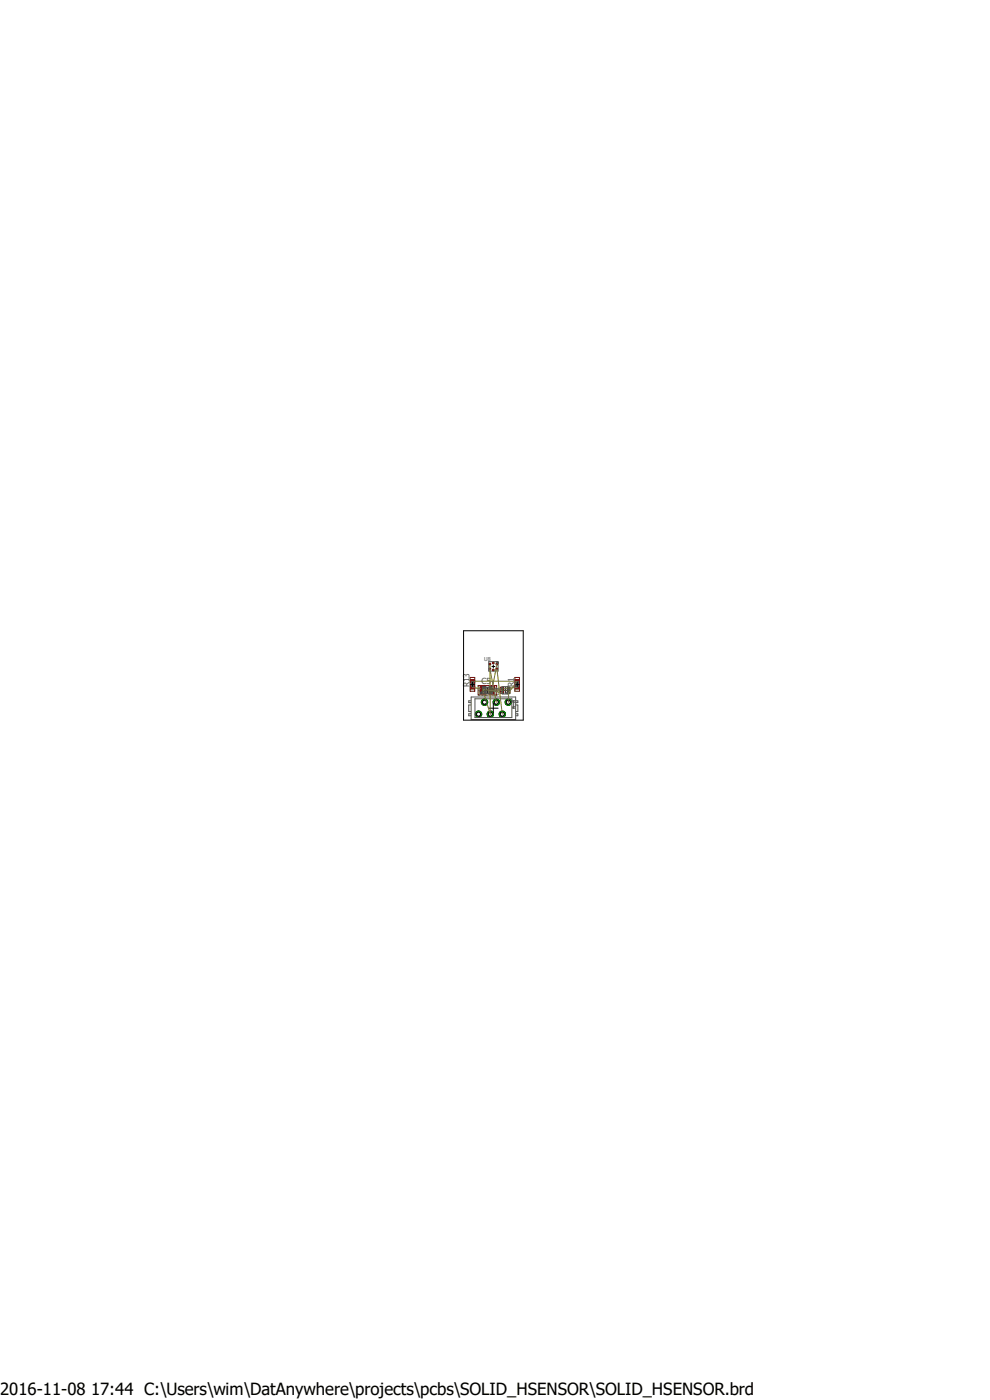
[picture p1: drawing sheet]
<svg xmlns="http://www.w3.org/2000/svg" width="210mm" height="297mm" viewBox="0 0 210 297" stroke-linecap="round" stroke-linejoin="round" font-family="sans-serif">
<path d="M94.9 133.8l20.2 24.4M115.1 133.8l-20.2 24.4" fill="none" stroke="#fff" stroke-width=".21"/>
<circle cx="107.8" cy="149" r=".68" fill="#008000"/>
<circle cx="107.8" cy="149" r=".68" fill="none" stroke="#008000" stroke-width=".21"/>
<circle cx="107.8" cy="149" r=".43" fill="#fff"/>
<circle cx="107.8" cy="149" r=".43" fill="none" stroke="#000" stroke-width=".21"/>
<circle cx="106.6" cy="151.5" r=".68" fill="#008000"/>
<circle cx="106.6" cy="151.5" r=".68" fill="none" stroke="#008000" stroke-width=".21"/>
<circle cx="106.5" cy="151.5" r=".43" fill="#fff"/>
<circle cx="106.5" cy="151.5" r=".43" fill="none" stroke="#000" stroke-width=".21"/>
<circle cx="105.3" cy="149" r=".68" fill="#008000"/>
<circle cx="105.3" cy="149" r=".68" fill="none" stroke="#008000" stroke-width=".21"/>
<circle cx="105.3" cy="149" r=".43" fill="#fff"/>
<circle cx="105.3" cy="149" r=".43" fill="none" stroke="#000" stroke-width=".21"/>
<circle cx="104" cy="151.5" r=".68" fill="#008000"/>
<circle cx="104" cy="151.5" r=".68" fill="none" stroke="#008000" stroke-width=".21"/>
<circle cx="104" cy="151.5" r=".43" fill="#fff"/>
<circle cx="104" cy="151.5" r=".43" fill="none" stroke="#000" stroke-width=".21"/>
<circle cx="102.8" cy="149" r=".68" fill="#008000"/>
<circle cx="102.8" cy="149" r=".68" fill="none" stroke="#008000" stroke-width=".21"/>
<circle cx="102.8" cy="149" r=".43" fill="#fff"/>
<circle cx="102.8" cy="149" r=".43" fill="none" stroke="#000" stroke-width=".21"/>
<circle cx="101.5" cy="151.5" r=".68" fill="#008000"/>
<circle cx="101.5" cy="151.5" r=".68" fill="none" stroke="#008000" stroke-width=".21"/>
<circle cx="101.5" cy="151.5" r=".43" fill="#fff"/>
<circle cx="101.5" cy="151.5" r=".43" fill="none" stroke="#000" stroke-width=".21"/>
<path d="M101.8 145.7h1.3v1.5h-1.3z" fill-rule="evenodd" fill="#800000"/>
<path d="M101.8 145.7h1.3v1.5h-1.3z" fill="none" stroke="#800000" stroke-width=".21"/>
<path d="M103.7 145.7h1.3v1.5h-1.3z" fill-rule="evenodd" fill="#800000"/>
<path d="M103.7 145.7h1.3v1.5h-1.3z" fill="none" stroke="#800000" stroke-width=".21"/>
<path d="M99.8 145.5h.9v.7h-.9z" fill-rule="evenodd" fill="#800000"/>
<path d="M99.8 145.5h.9v.7h-.9z" fill="none" stroke="#800000" stroke-width=".21"/>
<path d="M99.8 144.2h.9v.7h-.9z" fill-rule="evenodd" fill="#800000"/>
<path d="M99.8 144.2h.9v.7h-.9z" fill="none" stroke="#800000" stroke-width=".21"/>
<path d="M107.6 146.7h.6v.5h-.6z" fill-rule="evenodd" fill="#800000"/>
<path d="M107.6 146.7h.6v.5h-.6z" fill="none" stroke="#800000" stroke-width=".21"/>
<path d="M107.6 146.3h.6v.4h-.6z" fill-rule="evenodd" fill="#800000"/>
<path d="M107.6 146.3h.6v.4h-.6z" fill="none" stroke="#800000" stroke-width=".21"/>
<path d="M107.6 145.8h.6v.4h-.6z" fill-rule="evenodd" fill="#800000"/>
<path d="M107.6 145.8h.6v.4h-.6z" fill="none" stroke="#800000" stroke-width=".21"/>
<path d="M106.2 145.8h.6v.4h-.6z" fill-rule="evenodd" fill="#800000"/>
<path d="M106.2 145.8h.6v.4h-.6z" fill="none" stroke="#800000" stroke-width=".21"/>
<path d="M106.2 146.3h.6v.4h-.6z" fill-rule="evenodd" fill="#800000"/>
<path d="M106.2 146.3h.6v.4h-.6z" fill="none" stroke="#800000" stroke-width=".21"/>
<path d="M106.2 146.7h.6v.5h-.6z" fill-rule="evenodd" fill="#800000"/>
<path d="M106.2 146.7h.6v.5h-.6z" fill="none" stroke="#800000" stroke-width=".21"/>
<path d="M109.3 145.5h.9v.7h-.9z" fill-rule="evenodd" fill="#800000"/>
<path d="M109.3 145.5h.9v.7h-.9z" fill="none" stroke="#800000" stroke-width=".21"/>
<path d="M109.3 144.2h.9v.7h-.9z" fill-rule="evenodd" fill="#800000"/>
<path d="M109.3 144.2h.9v.7h-.9z" fill="none" stroke="#800000" stroke-width=".21"/>
<path d="M103.8 140.7h.3v.4h-.3z" fill-rule="evenodd" fill="#800000"/>
<path d="M103.8 140.7h.3v.4h-.3z" fill="none" stroke="#800000" stroke-width=".21"/>
<path d="M103.8 141.7h.3v.4h-.3z" fill-rule="evenodd" fill="#800000"/>
<path d="M103.8 141.7h.3v.4h-.3z" fill="none" stroke="#800000" stroke-width=".21"/>
<path d="M105.2 140.7h.4v.4h-.4z" fill-rule="evenodd" fill="#800000"/>
<path d="M105.2 140.7h.4v.4h-.4z" fill="none" stroke="#800000" stroke-width=".21"/>
<path d="M105.2 141.7h.4v.4h-.4z" fill-rule="evenodd" fill="#800000"/>
<path d="M105.2 141.7h.4v.4h-.4z" fill="none" stroke="#800000" stroke-width=".21"/>
<path d="M104.5 140.5h.3v.3h-.3z" fill-rule="evenodd" fill="#800000"/>
<path d="M104.5 140.5h.3v.3h-.3z" fill="none" stroke="#800000" stroke-width=".21"/>
<path d="M104.5 142h.3v.3h-.3z" fill-rule="evenodd" fill="#800000"/>
<path d="M104.5 142h.3v.3h-.3z" fill="none" stroke="#800000" stroke-width=".21"/>
<circle cx="107.8" cy="149" r=".68" fill="#008000"/>
<circle cx="107.8" cy="149" r=".68" fill="none" stroke="#008000" stroke-width=".21"/>
<circle cx="107.8" cy="149" r=".43" fill="#fff"/>
<circle cx="107.8" cy="149" r=".43" fill="none" stroke="#000" stroke-width=".21"/>
<circle cx="106.6" cy="151.5" r=".68" fill="#008000"/>
<circle cx="106.6" cy="151.5" r=".68" fill="none" stroke="#008000" stroke-width=".21"/>
<circle cx="106.5" cy="151.5" r=".43" fill="#fff"/>
<circle cx="106.5" cy="151.5" r=".43" fill="none" stroke="#000" stroke-width=".21"/>
<circle cx="105.3" cy="149" r=".68" fill="#008000"/>
<circle cx="105.3" cy="149" r=".68" fill="none" stroke="#008000" stroke-width=".21"/>
<circle cx="105.3" cy="149" r=".43" fill="#fff"/>
<circle cx="105.3" cy="149" r=".43" fill="none" stroke="#000" stroke-width=".21"/>
<circle cx="104" cy="151.5" r=".68" fill="#008000"/>
<circle cx="104" cy="151.5" r=".68" fill="none" stroke="#008000" stroke-width=".21"/>
<circle cx="104" cy="151.5" r=".43" fill="#fff"/>
<circle cx="104" cy="151.5" r=".43" fill="none" stroke="#000" stroke-width=".21"/>
<circle cx="102.8" cy="149" r=".68" fill="#008000"/>
<circle cx="102.8" cy="149" r=".68" fill="none" stroke="#008000" stroke-width=".21"/>
<circle cx="102.8" cy="149" r=".43" fill="#fff"/>
<circle cx="102.8" cy="149" r=".43" fill="none" stroke="#000" stroke-width=".21"/>
<circle cx="101.5" cy="151.5" r=".68" fill="#008000"/>
<circle cx="101.5" cy="151.5" r=".68" fill="none" stroke="#008000" stroke-width=".21"/>
<circle cx="101.5" cy="151.5" r=".43" fill="#fff"/>
<circle cx="101.5" cy="151.5" r=".43" fill="none" stroke="#000" stroke-width=".21"/>
<path d="M99.7 143.7h1v2.9h-1zM101.4 145.5h4v1.9h-4zM109.2 143.7h1v2.9h-1z" fill="none" stroke="#800000" stroke-width=".21"/>
<path d="M106.6 147.2h1.1M106.6 145.7h1.1" fill="none" stroke="#505050" stroke-width=".21"/>
<circle cx="107.5" cy="147" r=".08" fill="#505050"/>
<g fill="none" stroke="#505050" stroke-width=".21">
<path d="M99.9 149.6h-.5v1.4h.5M99.9 148.7h-.5v.4h.5M99.9 151.4h-.5v.4h.5M99.9 147.9h9.5v4.8h-9.5zM100.8 148.3h7.8v3.9h-7.8zM103 145.8h.8M103 147.1h.8M103.7 140.4h2v2h-2zM105.2 140.4l.5 .4M105.4 140.4l.3 .3M105.5 140.4l.2 .2M105.5 140.4l.2 .1"/>
<path d="M108.7 148.7h.6M108.7 150.2h.6M108.7 149.9l.3 .3M108.9 148.8l.1 .2M109 148.7l-.3 .3M109 149h.3M109 149v.9M109 149.9h.3M109 149.9l-.1 .2M109.5 149.6h.4v1.4h-.4M109.5 151.4h.4v.4h-.4M109.5 148.7h.4v.4h-.4"/>
<circle cx="107.5" cy="147" r=".08"/>
</g>
<path d="M102.3 145.7h.8v1.5h-.8z" fill-rule="evenodd" fill="#505050"/>
<path d="M102.3 145.7h.8v1.5h-.8z" fill="none" stroke="#505050" stroke-width=".21"/>
<path d="M103.8 145.7h.7v1.5h-.7z" fill-rule="evenodd" fill="#505050"/>
<path d="M100 144.9v.5M100.5 144.9v.5M103.8 145.7h.7v1.5h-.7z" fill="none" stroke="#505050" stroke-width=".21"/>
<path d="M99.9 145.4h.6v.4h-.6z" fill-rule="evenodd" fill="#505050"/>
<path d="M99.9 145.4h.6v.4h-.6z" fill="none" stroke="#505050" stroke-width=".21"/>
<path d="M99.9 144.6h.6v.3h-.6z" fill-rule="evenodd" fill="#505050"/>
<path d="M99.9 144.6h.6v.3h-.6zM106.6 145.7v1.5M107.7 145.7v1.5" fill="none" stroke="#505050" stroke-width=".21"/>
<path d="M107.7 146.8h.4v.3h-.4z" fill-rule="evenodd" fill="#505050"/>
<path d="M107.7 146.8h.4v.3h-.4z" fill="none" stroke="#505050" stroke-width=".21"/>
<path d="M107.7 146.3h.4v.3h-.4z" fill-rule="evenodd" fill="#505050"/>
<path d="M107.7 146.3h.4v.3h-.4z" fill="none" stroke="#505050" stroke-width=".21"/>
<path d="M107.7 145.8h.4v.3h-.4z" fill-rule="evenodd" fill="#505050"/>
<path d="M107.7 145.8h.4v.3h-.4z" fill="none" stroke="#505050" stroke-width=".21"/>
<path d="M106.3 145.8h.4v.3h-.4z" fill-rule="evenodd" fill="#505050"/>
<path d="M106.3 145.8h.4v.3h-.4z" fill="none" stroke="#505050" stroke-width=".21"/>
<path d="M106.3 146.3h.4v.3h-.4z" fill-rule="evenodd" fill="#505050"/>
<path d="M106.3 146.3h.4v.3h-.4z" fill="none" stroke="#505050" stroke-width=".21"/>
<path d="M106.3 146.8h.4v.3h-.4z" fill-rule="evenodd" fill="#505050"/>
<path d="M106.3 146.8h.4v.3h-.4zM109.5 144.9v.5M109.9 144.9v.5" fill="none" stroke="#505050" stroke-width=".21"/>
<path d="M109.4 145.4h.6v.4h-.6z" fill-rule="evenodd" fill="#505050"/>
<path d="M109.4 145.4h.6v.4h-.6z" fill="none" stroke="#505050" stroke-width=".21"/>
<path d="M109.4 144.6h.6v.3h-.6z" fill-rule="evenodd" fill="#505050"/>
<path d="M109.4 144.6h.6v.3h-.6z" fill="none" stroke="#505050" stroke-width=".21"/>
<g fill="none" stroke="#000" stroke-width=".21">
<path d="M98.3 133.8h12.7v19h-12.7zM99.8 145.2h.9M100.2 144.7v.9M102.9 146.5h1M103.4 145.9v1.1M103.6 150.2h2.1M104.4 141.4h.6M104.6 141.1v.6M104.6 149.2v2.1M106.6 146.5h1.2M107.2 145.8v1.3M109.3 145.2h.9"/>
<path d="M109.7 144.7v.9"/>
</g>
<path d="M100.2 144.5h9.5l-1.8 2.4-.1 2.1M100.2 145.8l6.3 1.1M103.9 140.9l.1 10.6-1.6-5h5.5M103.9 141.9l1.4 7.1M105.4 140.9l-1 5.6 5.3-.7M105.4 141.9l1.2 9.6" fill="none" stroke="#808000" stroke-width=".21"/>
<text font-size="3.6" x="0" y="296">2016-11-08 17:44 C:\Users\wim\DatAnywhere\projects\pcbs\SOLID_HSENSOR\SOLID_HSENSOR.brd</text>
<g font-size="1.8" fill="#505050">
<text x="99.6" y="145.8" transform="rotate(-90 99.6 145.8)">R13</text>
<text x="101.5" y="147.7">X1</text>
<text x="102.2" y="145.2">C5</text>
<text x="105.9" y="147.7" transform="rotate(-90 105.9 147.7)">U1</text>
<text x="109.1" y="145.8" transform="rotate(-90 109.1 145.8)">R1</text>
</g>
<text font-size="1.1" fill="#505050" x="102.7" y="140.3">U8</text>
</svg>
